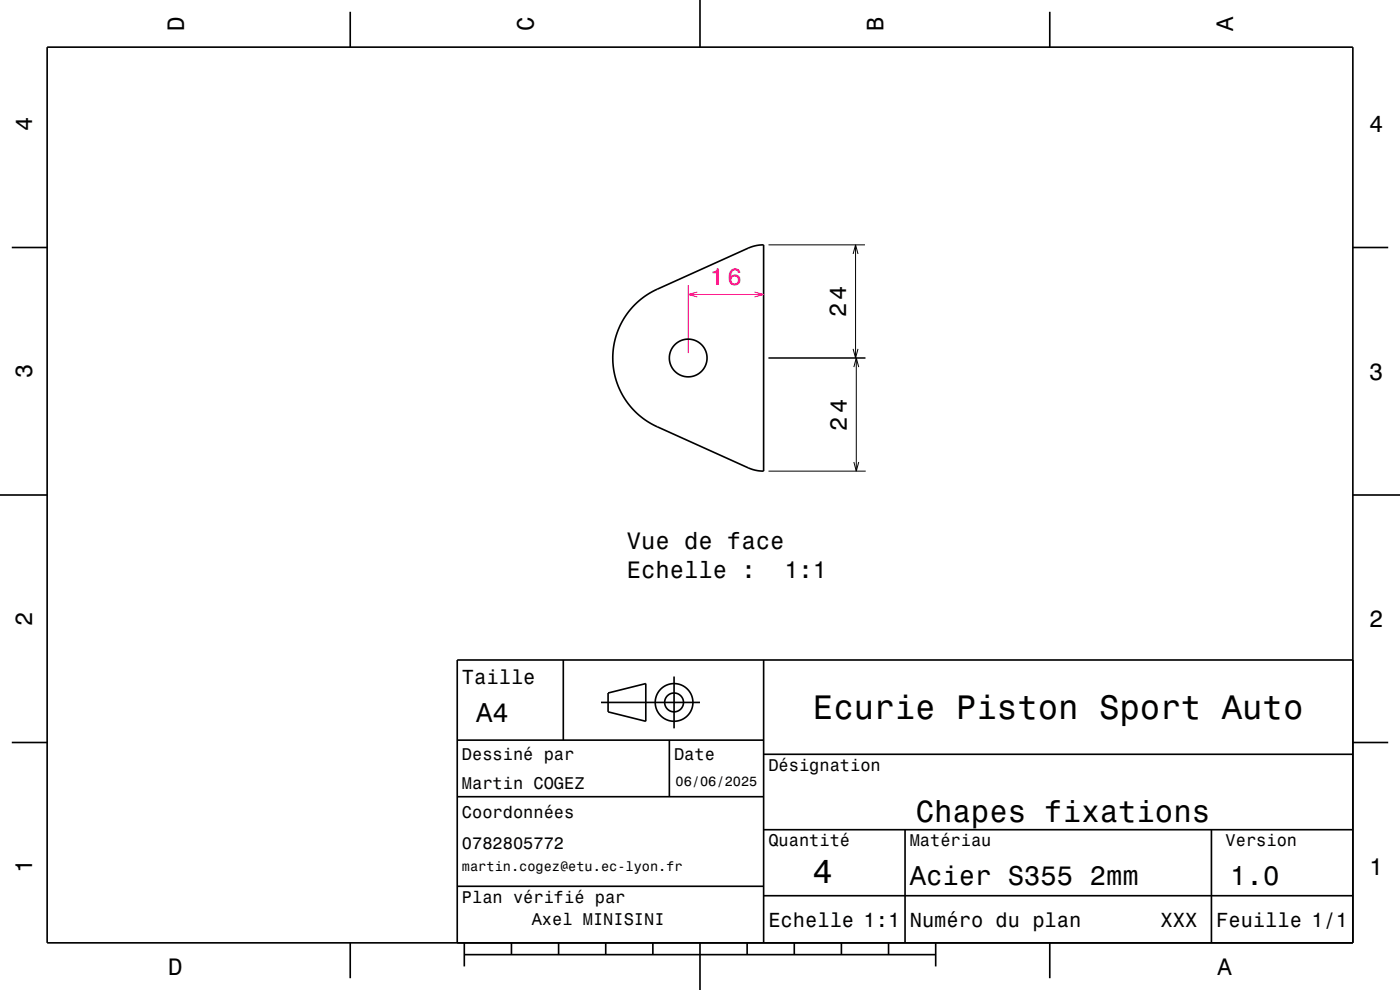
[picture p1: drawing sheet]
<svg xmlns="http://www.w3.org/2000/svg" width="297mm" height="210mm" viewBox="0 0 297 210" stroke-linecap="round" stroke-linejoin="round" font-family="sans-serif">
<path d="M163 51.9h20.5M181 53.9l.5-2 .5 2M181.5 51.9v24M163 75.9h20.7M181 74l.5 1.9 .5-1.9M181.1 77.9l.6-2 .5 2M181.7 75.9v24M163 99.9h20.7M181.1 98l.6 1.9 .5-1.9" fill="none" stroke="#000" stroke-width=".21"/>
<path d="M146 60.5v14.4M146 62.5h16M147.9 62l-1.9 .5 1.9 .5M160.1 62l1.9 .5-1.9 .5" fill="none" stroke="#ff0080" stroke-width=".21"/>
<g fill="none" stroke="#000" stroke-width=".35">
<path d="M10 10h277v190h-277zM74.3 2.5v7.5M148.5 0v10M222.7 2.5v7.5M2.5 52.5h7.5M287 52.5h7.5M134.7 64.6l2.1-1.8 2.4-1.3 19.6-8.9 1.7-.5 1.5-.2v48l-1.4-.1-1.7-.5-19.9-9-1.7-1-1.6-1.1-2.4-2.6-1.5-2.3-1.1-2.5-.6-3-.1-3 .5-2.9 .9-2.6 1.4-2.4zM0 105h10M287 105h10M119.5 140v17M162 140v60M287 140h-190v60"/>
<path d="M2.5 157.5h7.5M97 157h65M127.5 149h21M129 147l8-2v8l-8-2zM142 157v12M143 143.5v11M287 157.5h7.5M97 169h65M162 176h125M162 160h125M192 176v24M257 176v24"/>
<path d="M97 188h65M162 190h125M74.3 200v7.5M98.5 202.5h100M98.5 200v5M108.5 200v2.5M118.5 200v2.5M128.5 200v2.5M138.5 200v2.5M148.5 200v10M158.5 200v2.5M168.5 200v2.5"/>
<path d="M178.5 200v2.5M188.5 200v2.5M198.5 200v5M222.7 200v7.5"/>
<circle cx="146" cy="75.9" r="4"/>
<circle cx="143" cy="149" r="2"/>
<circle cx="143" cy="149" r="4"/>
</g>
<g font-size="7.2">
<text x="172.5" y="152.6">Ecurie Piston Sport Auto</text>
<text x="172.3" y="187.3">4</text>
</g>
<text font-size="6.5" x="194.3" y="174.5">Chapes fixations</text>
<g font-size="5.8">
<text x="101" y="153.1">A4</text>
<text x="193" y="187.6">Acier S355 2mm</text>
<text x="261" y="187.6">1.0</text>
</g>
<g font-size="5">
<text x="39" y="6.5" transform="rotate(-90 39 6.5)">D</text>
<text x="113.2" y="6.5" transform="rotate(-90 113.2 6.5)">C</text>
<text x="187.4" y="6.5" transform="rotate(-90 187.4 6.5)">B</text>
<text x="261.6" y="6.5" transform="rotate(-90 261.6 6.5)">A</text>
<text x="6.8" y="27.8" transform="rotate(-90 6.8 27.8)">4</text>
<text x="290.5" y="28.1">4</text>
<text x="179.5" y="67.3" transform="rotate(-90 179.5 67.3)">24</text>
<text x="6.8" y="80.3" transform="rotate(-90 6.8 80.3)">3</text>
<text x="290.5" y="80.6">3</text>
<text x="179.7" y="91.3" transform="rotate(-90 179.7 91.3)">24</text>
<text x="133" y="116.5">Vue de face</text>
<text x="133" y="122.6">Echelle :</text>
<text x="166.4" y="122.6">1:1</text>
<text x="6.8" y="132.8" transform="rotate(-90 6.8 132.8)">2</text>
<text x="290.5" y="133.1">2</text>
<text x="6.8" y="185.3" transform="rotate(-90 6.8 185.3)">1</text>
<text x="290.5" y="185.6">1</text>
<text x="35.7" y="206.8">D</text>
<text x="258.3" y="206.8">A</text>
</g>
<text font-size="5" fill="#ff0080" x="150.6" y="60.5">16</text>
<g font-size="4.3">
<text x="98" y="145.2">Taille</text>
<text x="163" y="196.6">Echelle 1:1</text>
<text x="193" y="196.6">Numéro du plan</text>
<text x="246.2" y="196.6">XXX</text>
<text x="258" y="196.6">Feuille 1/1</text>
</g>
<g font-size="3.6">
<text x="98" y="161.3">Dessiné par</text>
<text x="143" y="161.3">Date</text>
<text x="98" y="167.5">Martin COGEZ</text>
<text x="163" y="163.5">Désignation</text>
<text x="98" y="173.5">Coordonnées</text>
<text x="163" y="179.5">Quantité</text>
<text x="193" y="179.5">Matériau</text>
<text x="260" y="179.5">Version</text>
<text x="98" y="180.2">0782805772</text>
<text x="98" y="191.5">Plan vérifié par</text>
<text x="112.8" y="196.3">Axel MINISINI</text>
</g>
<g font-size="2.9">
<text x="143.3" y="166.8">06/06/2025</text>
<text x="98" y="184.8">martin.cogez@etu.ec-lyon.fr</text>
</g>
</svg>
